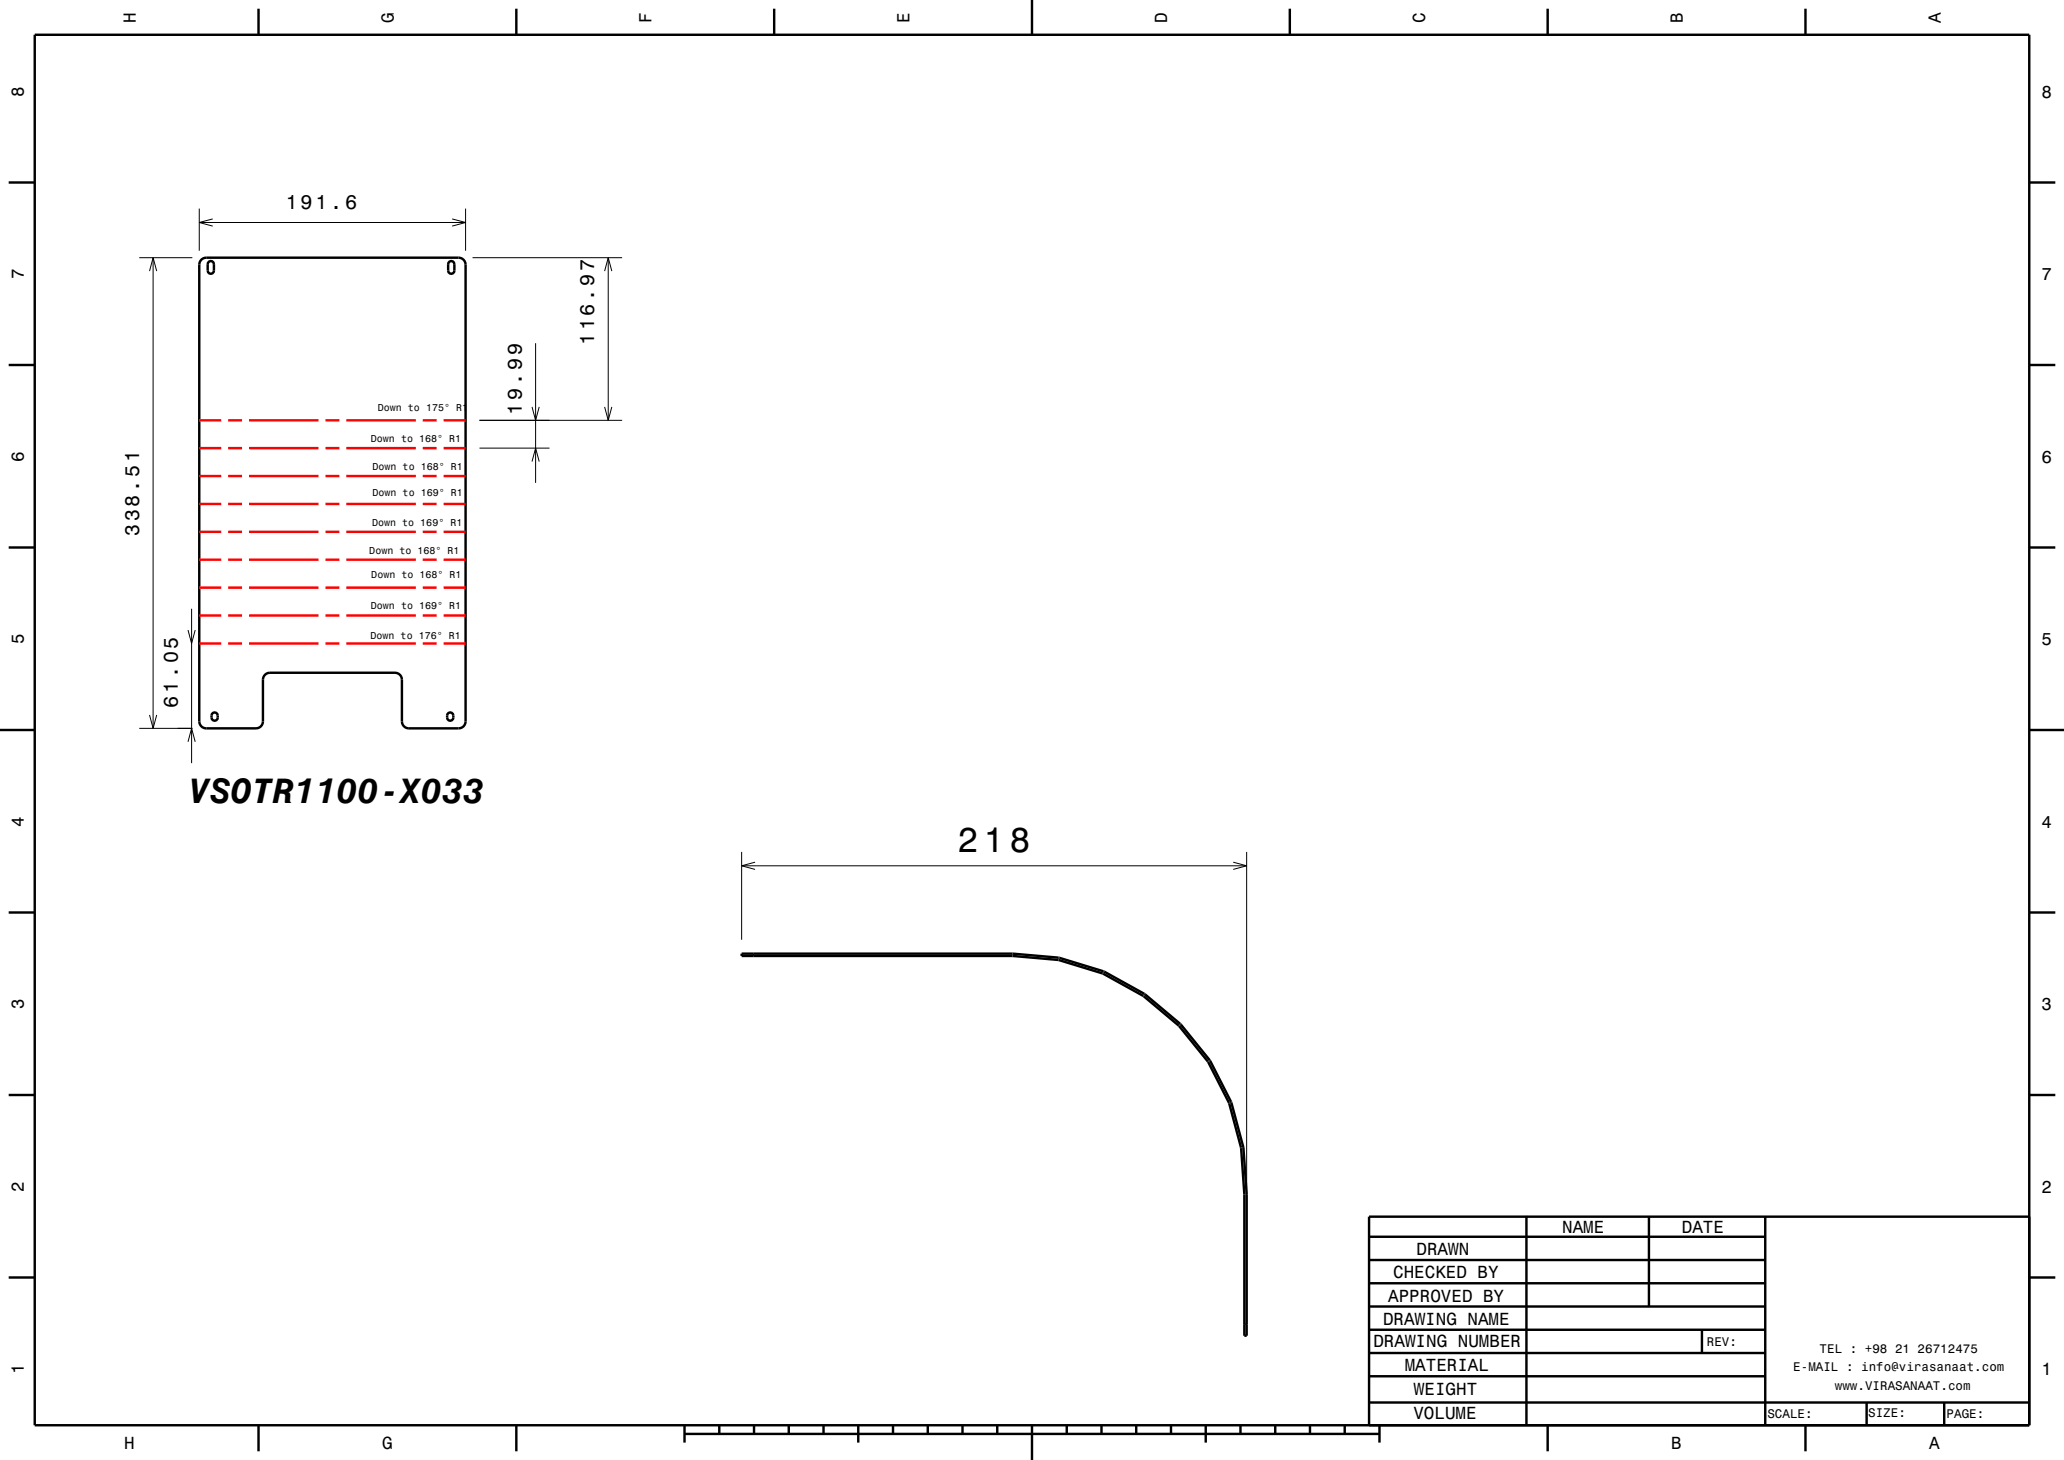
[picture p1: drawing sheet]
<svg xmlns="http://www.w3.org/2000/svg" width="297mm" height="210mm" viewBox="0 0 297 210" stroke-linecap="round" stroke-linejoin="round" font-family="sans-serif">
<g fill="none" stroke="#000" stroke-width=".14">
<path d="M20 37.1h7.7M21.5 39l.5-1.9 .5 1.9M22 37.1v67.7M28.7 30v6.1M28.7 32h38.3M30.6 31.5l-1.9 .5 1.9 .5M65.1 31.5l1.9 .5-1.9 .5M67 30v6.1M68 37.1h21.5M87 39l.5-1.9 .5 1.9M87.5 37.1v23.4M76.6 58.5l.5 2 .5-2"/>
<path d="M77.1 49.4v20.1M87 58.5l.5 2 .5-2M69 64.5h10.1M69 60.5h20.5M76.6 66.4l.5-1.9 .5 1.9M27.1 90.6l.5 2 .5-2M27.6 87.6v22.2M20 104.8h7.7M21.5 102.8l.5 2 .5-2M27.1 106.7l.5-1.9 .5 1.9M106.7 122.5v12.7M106.7 124.5h72.7"/>
<path d="M108.4 137.2v.3M108.7 124l-2 .5 2 .6M177.5 124l1.9 .5-1.9 .6M179.4 122.5v67.6M179.1 190.5h.3"/>
</g>
<g fill="none" stroke="#000" stroke-width=".35">
<path d="M5 5h287v200h-287zM37.2 1.3v3.7M74.3 1.3v3.7M111.4 1.3v3.7M148.5 0v5M185.6 1.3v3.7M222.7 1.3v3.7M259.8 1.3v3.7M1.2 26.3h3.8M29 37.3l.7-.2h36.4a1.01 1.01 0 0 1 .9 1v65.7a1 1 0 0 1-1 1h-7.2a1 1 0 0 1-1-1v-6a1 1 0 0 0-1-1h-18a1 1 0 0 0-1 1v6a1 1 0 0 1-1 1h-7.2a1.01 1.01 0 0 1-.9-1v-65.7v-.4zM30.1 37.6a.45 .45 0 0 1 .7 .4v.9a.45 .45 0 0 1-.5 .5 .45 .45 0 0 1-.4-.5v-.9zM64.7 37.6a.45 .45 0 0 1 .7 .4v.9a.45 .45 0 0 1-.5 .5 .45 .45 0 0 1-.4-.5v-.9z"/>
<path d="M292 26.3h3.8M1.2 52.5h3.8M292 52.5h3.8M1.2 78.8h3.8M292 78.8h3.8M0 105h5M30.6 102.5a.45 .45 0 0 1 .7 .4 .55 .55 0 0 1-.4 .8 .65 .65 0 0 1-.5-.5 .65 .65 0 0 1 .2-.7zM64.5 102.5a.56 .56 0 0 1 .7 .2 .56 .56 0 0 1 0 .7 .45 .45 0 0 1-.5 .3 .45 .45 0 0 1-.4-.5l.1-.5zM292 105h5M1.2 131.3h3.8M106.7 137.2h39.1l6.5 .5 6.6 2.1 5.9 3.2 5.1 4.4 4.2 5.1 3.1 6.1 1.7 6.4 .5 6.7v20.4h-.3v-20.3l-.5-6.7-1.7-6.4-3.1-6-4.2-5.2-5-4.2-5.9-3.3-6.4-1.9-6.6-.6h-39zM292 131.3h3.8"/>
<path d="M1.2 157.5h3.8M292 157.5h3.8M197 177.9h57M219.6 174.9v30M237.3 175v12.9M254 175v30M292 175h-95v30M1.2 183.8h3.8M197 181.2h57M197 184.6h57M197 187.9h57M197 191.3h57"/>
<path d="M197 194.6h57M197 198h57M244.9 191.3v3.3M292 183.8h3.8M37.2 205v3.8M74.3 205v3.8M98.5 206.3h100M98.5 205v2.5M103.5 205v1.3M108.5 205v1.3M113.5 205v1.3M118.5 205v1.3"/>
<path d="M123.5 205v2.5M128.5 205v1.3M133.5 205v1.3M138.5 205v1.3M143.5 205v1.3M148.5 205v5M153.5 205v1.3M158.5 205v1.3M163.5 205v1.3M168.5 205v1.3M173.5 205v2.5M178.5 205v1.3"/>
<path d="M183.5 205v1.3M188.5 205v1.3M193.5 205v1.3M197 201.7h95M198.5 205v2.5M222.7 205v3.8M259.8 205v3.8M268.6 201.7v3.3M279.8 201.8v3.2"/>
</g>
<g fill="none" stroke="#f00" stroke-width=".35">
<path d="M28.7 60.5h3.1M28.7 64.5h3.1M28.7 68.5h3.1M28.7 72.5h3.1M28.7 76.5h3.1M32.8 60.5h2M32.8 64.5h2M32.8 68.5h2M32.8 72.5h2M32.8 76.5h2M35.8 60.5h10M35.8 64.5h10"/>
<path d="M35.8 68.5h10M35.8 72.5h10M35.8 76.5h10M46.8 60.5h2M46.8 64.5h2M46.8 68.5h2M46.8 72.5h2M46.8 76.5h2M49.8 60.5h10M49.8 64.5h10M49.8 68.5h10M49.8 72.5h10"/>
<path d="M49.8 76.5h10M60.8 60.5h2M60.8 64.5h2M60.8 68.5h2M60.8 72.5h2M60.8 76.5h2M63.8 60.5h3.2M63.8 64.5h3.2M63.8 68.5h3.2M63.8 72.5h3.2M63.8 76.5h3.2M28.7 80.5h3.1"/>
<path d="M28.7 84.5h3.1M28.7 88.5h3.1M28.7 92.6h3.1M32.8 80.5h2M32.8 84.5h2M32.8 88.5h2M32.8 92.6h2M35.8 80.5h10M35.8 84.5h10M35.8 88.5h10M35.8 92.6h10M46.8 80.5h2"/>
<path d="M46.8 84.5h2M46.8 88.5h2M46.8 92.6h2M49.8 80.5h10M49.8 84.5h10M49.8 88.5h10M49.8 92.6h10M60.8 80.5h2M60.8 84.5h2M60.8 88.5h2M60.8 92.6h2M63.8 80.5h3.2"/>
<path d="M63.8 84.5h3.2M63.8 88.5h3.2M63.8 92.6h3.2"/>
</g>
<g font-size="5">
<text x="27.2" y="115.5">VSOTR1100-X033</text>
<text x="137.8" y="122.5">218</text>
</g>
<g font-size="2.9">
<text x="41.1" y="30">191.6</text>
<text x="85.5" y="49.7" transform="rotate(-90 85.5 49.7)">116.97</text>
<text x="75.1" y="59.6" transform="rotate(-90 75.1 59.6)">19.99</text>
<text x="20" y="77.1" transform="rotate(-90 20 77.1)">338.51</text>
<text x="25.6" y="101.8" transform="rotate(-90 25.6 101.8)">61.05</text>
</g>
<g font-size="2.5">
<text x="19.6" y="3.3" transform="rotate(-90 19.6 3.3)">H</text>
<text x="56.7" y="3.3" transform="rotate(-90 56.7 3.3)">G</text>
<text x="93.8" y="3.3" transform="rotate(-90 93.8 3.3)">F</text>
<text x="130.9" y="3.3" transform="rotate(-90 130.9 3.3)">E</text>
<text x="168" y="3.3" transform="rotate(-90 168 3.3)">D</text>
<text x="205.1" y="3.3" transform="rotate(-90 205.1 3.3)">C</text>
<text x="242.2" y="3.3" transform="rotate(-90 242.2 3.3)">B</text>
<text x="279.3" y="3.3" transform="rotate(-90 279.3 3.3)">A</text>
<text x="3.4" y="13.9" transform="rotate(-90 3.4 13.9)">8</text>
<text x="293.7" y="14">8</text>
<text x="3.4" y="40.1" transform="rotate(-90 3.4 40.1)">7</text>
<text x="293.7" y="40.3">7</text>
<text x="3.4" y="66.4" transform="rotate(-90 3.4 66.4)">6</text>
<text x="293.7" y="66.5">6</text>
<text x="3.4" y="92.6" transform="rotate(-90 3.4 92.6)">5</text>
<text x="293.7" y="92.8">5</text>
<text x="3.4" y="118.9" transform="rotate(-90 3.4 118.9)">4</text>
<text x="293.7" y="119">4</text>
<text x="3.4" y="145.1" transform="rotate(-90 3.4 145.1)">3</text>
<text x="293.7" y="145.3">3</text>
<text x="3.4" y="171.4" transform="rotate(-90 3.4 171.4)">2</text>
<text x="293.7" y="171.5">2</text>
<text x="224.8" y="177.3">NAME</text>
<text x="242" y="177.3">DATE</text>
<text x="200.5" y="183.9">CHECKED BY</text>
<text x="203.8" y="180.5">DRAWN</text>
<text x="199" y="190.6">DRAWING NAME</text>
<text x="199.7" y="187.2">APPROVED BY</text>
<text x="3.4" y="197.6" transform="rotate(-90 3.4 197.6)">1</text>
<text x="197.6" y="193.8">DRAWING NUMBER</text>
<text x="202.1" y="197.2">MATERIAL</text>
<text x="293.7" y="197.8">1</text>
<text x="203.5" y="200.6">WEIGHT</text>
<text x="17.9" y="208.4">H</text>
<text x="55" y="208.4">G</text>
<text x="203.4" y="204.1">VOLUME</text>
<text x="240.5" y="208.4">B</text>
<text x="277.6" y="208.4">A</text>
</g>
<g font-size="1.8">
<text x="245.6" y="193.6">REV:</text>
<text x="258" y="197.2">E-MAIL : info@virasanaat.com</text>
<text x="261.8" y="194.6">TEL : +98 21 26712475</text>
<text x="254.3" y="203.9">SCALE:</text>
<text x="264" y="199.9">www.VIRASANAAT.com</text>
<text x="268.8" y="203.9">SIZE:</text>
<text x="280.1" y="204">PAGE:</text>
</g>
<g font-size="1.4">
<text x="54.4" y="59.2">Down to 175° R1</text>
<text x="53.4" y="63.6">Down to 168° R1</text>
<text x="53.6" y="71.4">Down to 169° R1</text>
<text x="53.6" y="67.7">Down to 168° R1</text>
<text x="53.5" y="75.7">Down to 169° R1</text>
<text x="53.1" y="79.7">Down to 168° R1</text>
<text x="53.4" y="83.2">Down to 168° R1</text>
<text x="53.4" y="87.5">Down to 169° R1</text>
<text x="53.3" y="91.9">Down to 176° R1</text>
</g>
</svg>
